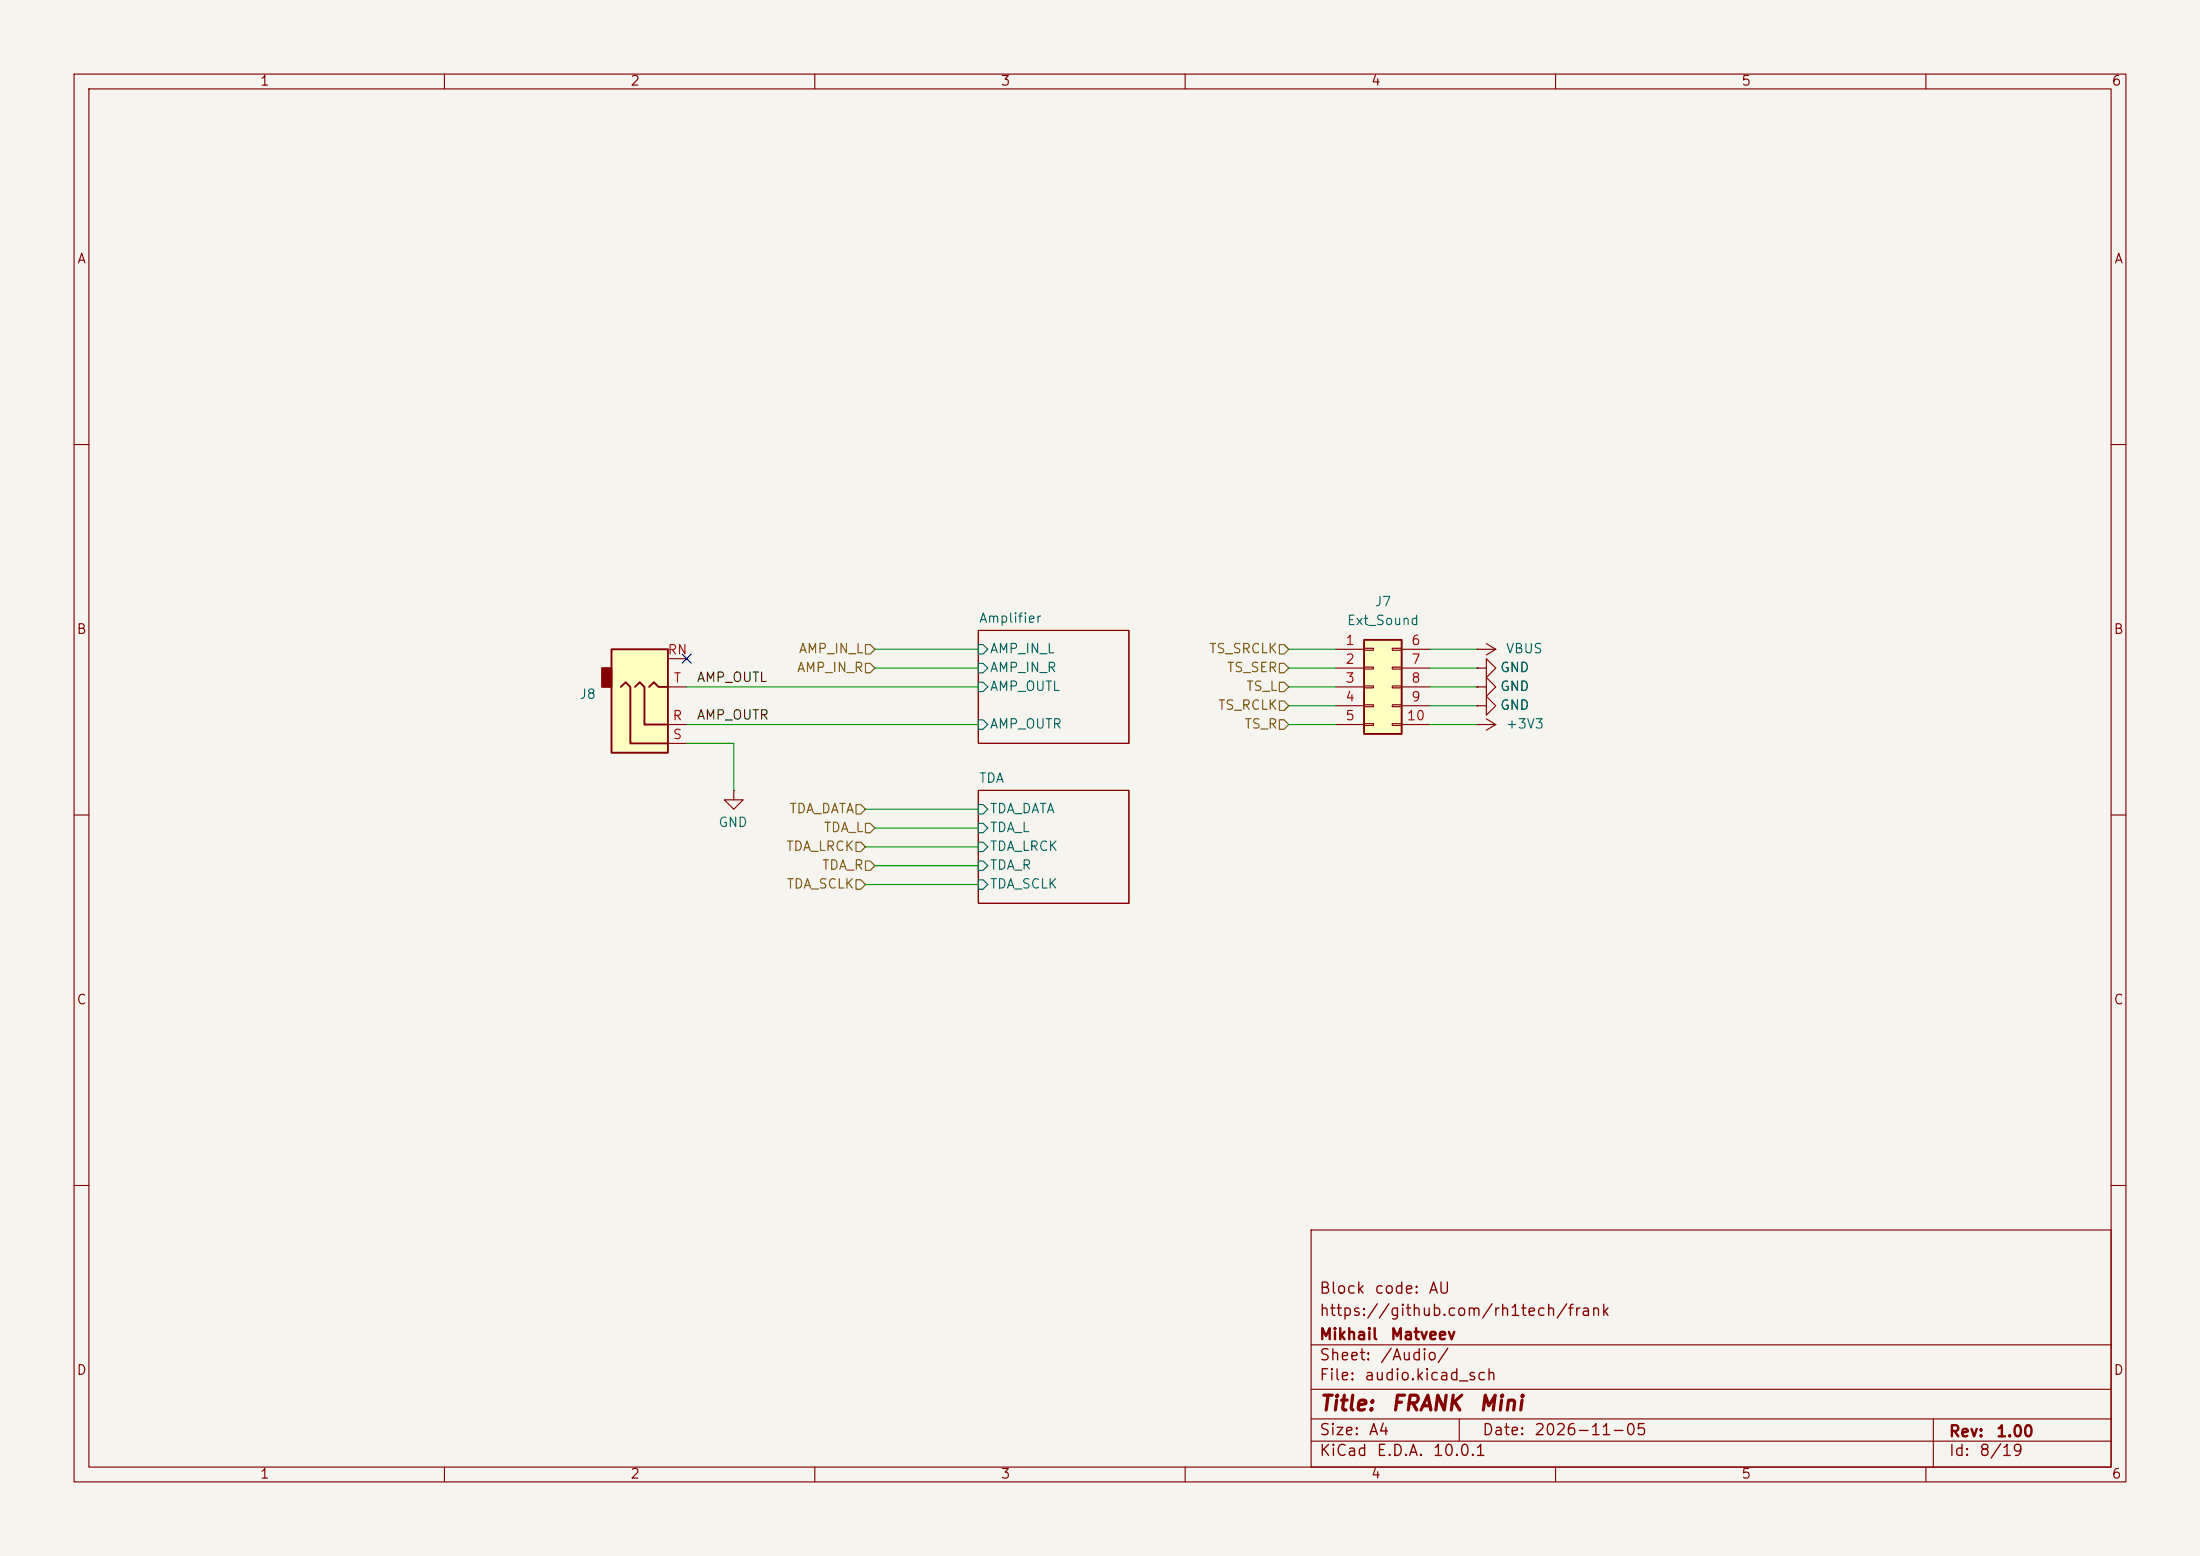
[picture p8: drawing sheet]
(kicad_sch
 (version 20260306)
 (generator "eeschema")
 (generator_version "10.0")
 (paper "A4")
 (title_block
  (title "${NAME}")
  (date "${DATE}")
  (rev "${VERSION}")
  (company "Mikhail Matveev")
  (comment 1 "https://github.com/rh1tech/frank")
  (comment 2 "Block code: AU"))
 (lib_symbols
  (symbol "FRANK:+3V3"
   (power global)
   (pin_numbers (hide yes))
   (pin_names
    (offset 0) (hide yes)) (exclude_from_sim no) (in_bom yes) (on_board yes)
   (in_pos_files yes)
   (duplicate_pin_numbers_are_jumpers no)
   (property "Reference" "#PWR" (at 0 -3.81 0) (show_name no) (do_not_autoplace no) (hide yes) (effects (font (size 1.27 1.27))))
   (property "Value" "+3V3" (at 0 3.556 0) (show_name no) (do_not_autoplace no) (effects (font (size 1.27 1.27))))
   (property "Footprint" "" (at 0 0 0) (show_name no) (do_not_autoplace no) (hide yes) (effects (font (size 1.27 1.27))))
   (property "Datasheet" "" (at 0 0 0) (show_name no) (do_not_autoplace no) (hide yes) (effects (font (size 1.27 1.27))))
   (property "Description" "Power symbol creates a global label with name \"+3V3\"" (at 0 0 0) (show_name no) (do_not_autoplace no) (hide yes) (effects (font (size 1.27 1.27))))
   (symbol "+3V3_0_1"
    (polyline (pts (xy -0.762 1.27) (xy 0 2.54)) (stroke (width 0) (type default)) (fill (type none)))
    (polyline (pts (xy 0 2.54) (xy 0.762 1.27)) (stroke (width 0) (type default)) (fill (type none)))
    (polyline (pts (xy 0 0) (xy 0 2.54)) (stroke (width 0) (type default)) (fill (type none))))
   (symbol "+3V3_1_1"
    (pin power_in line (at 0 0 90) (length 0) (name "" (effects (font (size 1.27 1.27)))) (number "1" (effects (font (size 1.27 1.27))))))
   (embedded_fonts no))
  (symbol "FRANK:AudioJack_3.5mm" (exclude_from_sim no) (in_bom yes) (on_board yes)
   (in_pos_files yes)
   (duplicate_pin_numbers_are_jumpers no)
   (property "Reference" "J12" (at -7.1119 -4.0097 0) (show_name no) (do_not_autoplace no) (effects (font (size 1.27 1.27)) (justify right)))
   (property "Value" "PJ-320D" (at 2.54 -11.43 0) (show_name no) (do_not_autoplace no) (hide yes) (effects (font (size 1.27 1.27)) (justify right)))
   (property "Footprint" "FRANK:AudioJack_3.5mm_PJ320D" (at 0 0 0) (show_name no) (do_not_autoplace no) (hide yes) (effects (font (size 1.27 1.27))))
   (property "Datasheet" "" (at 0 0 0) (show_name no) (do_not_autoplace no) (hide yes) (effects (font (size 1.27 1.27))))
   (property "Description" "" (at 0 0 0) (show_name no) (do_not_autoplace no) (hide yes) (effects (font (size 1.27 1.27))))
   (property "AliExpress" "https://www.aliexpress.com/item/4001158231104.html" (at 0 0 0) (show_name no) (do_not_autoplace no) (hide yes) (effects (font (size 1.27 1.27))))
   (property "Availability" "" (at 0 0 0) (show_name no) (do_not_autoplace no) (effects (font (size 1.27 1.27))))
   (property "Check_prices" "" (at 0 0 0) (show_name no) (do_not_autoplace no) (effects (font (size 1.27 1.27))))
   (property "Description_1" "" (at 0 0 0) (show_name no) (do_not_autoplace no) (effects (font (size 1.27 1.27))))
   (property "MF" "" (at 0 0 0) (show_name no) (do_not_autoplace no) (effects (font (size 1.27 1.27))))
   (property "MP" "" (at 0 0 0) (show_name no) (do_not_autoplace no) (effects (font (size 1.27 1.27))))
   (property "Package" "" (at 0 0 0) (show_name no) (do_not_autoplace no) (effects (font (size 1.27 1.27))))
   (property "Price" "" (at 0 0 0) (show_name no) (do_not_autoplace no) (effects (font (size 1.27 1.27))))
   (property "SnapEDA_Link" "" (at 0 0 0) (show_name no) (do_not_autoplace no) (effects (font (size 1.27 1.27))))
   (symbol "AudioJack_3.5mm_0_1"
    (rectangle (start -5.08 -5.08) (end -6.35 -7.62) (stroke (width 0.254) (type default)) (fill (type outline)))
    (polyline (pts (xy -1.905 -5.08) (xy -1.27 -5.715) (xy -0.635 -5.08) (xy -0.635 0) (xy 2.54 0)) (stroke (width 0.254) (type default)) (fill (type none)))
    (polyline (pts (xy 0 -5.08) (xy 0.635 -5.715) (xy 1.27 -5.08) (xy 2.54 -5.08)) (stroke (width 0.254) (type default)) (fill (type none)))
    (rectangle (start 2.54 3.81) (end -5.08 -10.16) (stroke (width 0.254) (type default)) (fill (type background)))
    (polyline (pts (xy 2.54 2.54) (xy -2.54 2.54) (xy -2.54 -5.08) (xy -3.175 -5.715) (xy -3.81 -5.08)) (stroke (width 0.254) (type default)) (fill (type none))))
   (symbol "AudioJack_3.5mm_1_1"
    (pin passive line (at 5.08 0 180) (length 2.54) (name "" (effects (font (size 1.27 1.27)))) (number "R" (effects (font (size 1.27 1.27)))))
    (pin passive line (at 5.08 -8.89 180) (length 2.54) (name "" (effects (font (size 1.27 1.27)))) (number "RN" (effects (font (size 1.27 1.27)))))
    (pin passive line (at 5.08 2.54 180) (length 2.54) (name "" (effects (font (size 1.27 1.27)))) (number "S" (effects (font (size 1.27 1.27)))))
    (pin passive line (at 5.08 -5.08 180) (length 2.54) (name "" (effects (font (size 1.27 1.27)))) (number "T" (effects (font (size 1.27 1.27))))))
   (embedded_fonts no))
  (symbol "FRANK:Conn_02x05_Top_Bottom"
   (pin_names
    (offset 1.016) (hide yes)) (exclude_from_sim no) (in_bom yes) (on_board yes)
   (in_pos_files yes)
   (duplicate_pin_numbers_are_jumpers no)
   (property "Reference" "J" (at 1.27 7.62 0) (show_name no) (do_not_autoplace no) (effects (font (size 1.27 1.27))))
   (property "Value" "Conn_02x05_Top_Bottom" (at 1.27 -7.62 0) (show_name no) (do_not_autoplace no) (effects (font (size 1.27 1.27))))
   (property "Footprint" "" (at 0 0 0) (show_name no) (do_not_autoplace no) (hide yes) (effects (font (size 1.27 1.27))))
   (property "Datasheet" "" (at 0 0 0) (show_name no) (do_not_autoplace no) (hide yes) (effects (font (size 1.27 1.27))))
   (property "Description" "Generic connector, double row, 02x05, top/bottom pin numbering scheme (row 1: 1...pins_per_row, row2: pins_per_row+1 ... num_pins), script generated (kicad-library-utils/schlib/autogen/connector/)" (at 0 0 0) (show_name no) (do_not_autoplace no) (hide yes) (effects (font (size 1.27 1.27))))
   (symbol "Conn_02x05_Top_Bottom_1_1"
    (rectangle (start -1.27 6.35) (end 3.81 -6.35) (stroke (width 0.254) (type default)) (fill (type background)))
    (rectangle (start -1.27 5.207) (end 0 4.953) (stroke (width 0.1524) (type default)) (fill (type none)))
    (rectangle (start -1.27 2.667) (end 0 2.413) (stroke (width 0.1524) (type default)) (fill (type none)))
    (rectangle (start -1.27 0.127) (end 0 -0.127) (stroke (width 0.1524) (type default)) (fill (type none)))
    (rectangle (start -1.27 -2.413) (end 0 -2.667) (stroke (width 0.1524) (type default)) (fill (type none)))
    (rectangle (start -1.27 -4.953) (end 0 -5.207) (stroke (width 0.1524) (type default)) (fill (type none)))
    (rectangle (start 3.81 5.207) (end 2.54 4.953) (stroke (width 0.1524) (type default)) (fill (type none)))
    (rectangle (start 3.81 2.667) (end 2.54 2.413) (stroke (width 0.1524) (type default)) (fill (type none)))
    (rectangle (start 3.81 0.127) (end 2.54 -0.127) (stroke (width 0.1524) (type default)) (fill (type none)))
    (rectangle (start 3.81 -2.413) (end 2.54 -2.667) (stroke (width 0.1524) (type default)) (fill (type none)))
    (rectangle (start 3.81 -4.953) (end 2.54 -5.207) (stroke (width 0.1524) (type default)) (fill (type none)))
    (pin passive line (at -5.08 5.08 0) (length 3.81) (name "Pin_1" (effects (font (size 1.27 1.27)))) (number "1" (effects (font (size 1.27 1.27)))))
    (pin passive line (at -5.08 2.54 0) (length 3.81) (name "Pin_2" (effects (font (size 1.27 1.27)))) (number "2" (effects (font (size 1.27 1.27)))))
    (pin passive line (at -5.08 0 0) (length 3.81) (name "Pin_3" (effects (font (size 1.27 1.27)))) (number "3" (effects (font (size 1.27 1.27)))))
    (pin passive line (at -5.08 -2.54 0) (length 3.81) (name "Pin_4" (effects (font (size 1.27 1.27)))) (number "4" (effects (font (size 1.27 1.27)))))
    (pin passive line (at -5.08 -5.08 0) (length 3.81) (name "Pin_5" (effects (font (size 1.27 1.27)))) (number "5" (effects (font (size 1.27 1.27)))))
    (pin passive line (at 7.62 5.08 180) (length 3.81) (name "Pin_6" (effects (font (size 1.27 1.27)))) (number "6" (effects (font (size 1.27 1.27)))))
    (pin passive line (at 7.62 2.54 180) (length 3.81) (name "Pin_7" (effects (font (size 1.27 1.27)))) (number "7" (effects (font (size 1.27 1.27)))))
    (pin passive line (at 7.62 0 180) (length 3.81) (name "Pin_8" (effects (font (size 1.27 1.27)))) (number "8" (effects (font (size 1.27 1.27)))))
    (pin passive line (at 7.62 -2.54 180) (length 3.81) (name "Pin_9" (effects (font (size 1.27 1.27)))) (number "9" (effects (font (size 1.27 1.27)))))
    (pin passive line (at 7.62 -5.08 180) (length 3.81) (name "Pin_10" (effects (font (size 1.27 1.27)))) (number "10" (effects (font (size 1.27 1.27))))))
   (embedded_fonts no))
  (symbol "FRANK:GND"
   (power global)
   (pin_numbers (hide yes))
   (pin_names
    (offset 0) (hide yes)) (exclude_from_sim no) (in_bom yes) (on_board yes)
   (in_pos_files yes)
   (duplicate_pin_numbers_are_jumpers no)
   (property "Reference" "#PWR" (at 0 -6.35 0) (show_name no) (do_not_autoplace no) (hide yes) (effects (font (size 1.27 1.27))))
   (property "Value" "GND" (at 0 -3.81 0) (show_name no) (do_not_autoplace no) (effects (font (size 1.27 1.27))))
   (property "Footprint" "" (at 0 0 0) (show_name no) (do_not_autoplace no) (hide yes) (effects (font (size 1.27 1.27))))
   (property "Datasheet" "" (at 0 0 0) (show_name no) (do_not_autoplace no) (hide yes) (effects (font (size 1.27 1.27))))
   (property "Description" "Power symbol creates a global label with name \"GND\" , ground" (at 0 0 0) (show_name no) (do_not_autoplace no) (hide yes) (effects (font (size 1.27 1.27))))
   (symbol "GND_0_1"
    (polyline (pts (xy 0 0) (xy 0 -1.27) (xy 1.27 -1.27) (xy 0 -2.54) (xy -1.27 -1.27) (xy 0 -1.27)) (stroke (width 0) (type default)) (fill (type none))))
   (symbol "GND_1_1"
    (pin power_in line (at 0 0 270) (length 0) (name "" (effects (font (size 1.27 1.27)))) (number "1" (effects (font (size 1.27 1.27))))))
   (embedded_fonts no))
  (symbol "FRANK:VBUS"
   (power global)
   (pin_numbers (hide yes))
   (pin_names
    (offset 0) (hide yes)) (exclude_from_sim no) (in_bom yes) (on_board yes)
   (in_pos_files yes)
   (duplicate_pin_numbers_are_jumpers no)
   (property "Reference" "#PWR" (at 0 -3.81 0) (show_name no) (do_not_autoplace no) (hide yes) (effects (font (size 1.27 1.27))))
   (property "Value" "VBUS" (at 0 3.556 0) (show_name no) (do_not_autoplace no) (effects (font (size 1.27 1.27))))
   (property "Footprint" "" (at 0 0 0) (show_name no) (do_not_autoplace no) (hide yes) (effects (font (size 1.27 1.27))))
   (property "Datasheet" "" (at 0 0 0) (show_name no) (do_not_autoplace no) (hide yes) (effects (font (size 1.27 1.27))))
   (property "Description" "Power symbol creates a global label with name \"VBUS\"" (at 0 0 0) (show_name no) (do_not_autoplace no) (hide yes) (effects (font (size 1.27 1.27))))
   (symbol "VBUS_0_1"
    (polyline (pts (xy -0.762 1.27) (xy 0 2.54)) (stroke (width 0) (type default)) (fill (type none)))
    (polyline (pts (xy 0 2.54) (xy 0.762 1.27)) (stroke (width 0) (type default)) (fill (type none)))
    (polyline (pts (xy 0 0) (xy 0 2.54)) (stroke (width 0) (type default)) (fill (type none))))
   (symbol "VBUS_1_1"
    (pin power_in line (at 0 0 90) (length 0) (name "" (effects (font (size 1.27 1.27)))) (number "1" (effects (font (size 1.27 1.27))))))
   (embedded_fonts no)))
 (no_connect
  (at 92.71 88.9))
 (wire
  (pts (xy 92.71 97.79) (xy 132.08 97.79))
  (stroke (width 0) (type default)))
 (wire
  (pts (xy 118.11 116.84) (xy 132.08 116.84))
  (stroke (width 0) (type default)))
 (wire
  (pts (xy 199.39 92.71) (xy 193.04 92.71))
  (stroke (width 0) (type default)))
 (wire
  (pts (xy 173.99 95.25) (xy 180.34 95.25))
  (stroke (width 0) (type default)))
 (wire
  (pts (xy 173.99 90.17) (xy 180.34 90.17))
  (stroke (width 0) (type default)))
 (wire
  (pts (xy 116.84 114.3) (xy 132.08 114.3))
  (stroke (width 0) (type default)))
 (wire
  (pts (xy 118.11 111.76) (xy 132.08 111.76))
  (stroke (width 0) (type default)))
 (wire
  (pts (xy 116.84 119.38) (xy 132.08 119.38))
  (stroke (width 0) (type default)))
 (wire
  (pts (xy 92.71 92.71) (xy 132.08 92.71))
  (stroke (width 0) (type default)))
 (wire
  (pts (xy 92.71 100.33) (xy 99.06 100.33))
  (stroke (width 0) (type default)))
 (wire
  (pts (xy 116.84 109.22) (xy 132.08 109.22))
  (stroke (width 0) (type default)))
 (wire
  (pts (xy 118.11 90.17) (xy 132.08 90.17))
  (stroke (width 0) (type default)))
 (wire
  (pts (xy 118.11 87.63) (xy 132.08 87.63))
  (stroke (width 0) (type default)))
 (wire
  (pts (xy 199.39 87.63) (xy 193.04 87.63))
  (stroke (width 0) (type default)))
 (wire
  (pts (xy 173.99 87.63) (xy 180.34 87.63))
  (stroke (width 0) (type default)))
 (wire
  (pts (xy 173.99 97.79) (xy 180.34 97.79))
  (stroke (width 0) (type default)))
 (wire
  (pts (xy 199.39 95.25) (xy 193.04 95.25))
  (stroke (width 0) (type default)))
 (wire
  (pts (xy 99.06 100.33) (xy 99.06 106.68))
  (stroke (width 0) (type default)))
 (wire
  (pts (xy 199.39 90.17) (xy 193.04 90.17))
  (stroke (width 0) (type default)))
 (wire
  (pts (xy 173.99 92.71) (xy 180.34 92.71))
  (stroke (width 0) (type default)))
 (wire
  (pts (xy 199.39 97.79) (xy 193.04 97.79))
  (stroke (width 0) (type default)))
 (label "AMP_OUTR"
  (at 93.98 97.79 0)
  (effects (font (size 1.27 1.27)) (justify left bottom)))
 (label "AMP_OUTL"
  (at 93.98 92.71 0)
  (effects (font (size 1.27 1.27)) (justify left bottom)))
 (hierarchical_label "AMP_IN_R"
  (shape input)
  (at 118.11 90.17 180)
  (effects (font (size 1.27 1.27)) (justify right)))
 (hierarchical_label "TDA_R"
  (shape input)
  (at 118.11 116.84 180)
  (effects (font (size 1.27 1.27)) (justify right)))
 (hierarchical_label "TS_RCLK"
  (shape input)
  (at 173.99 95.25 180)
  (effects (font (size 1.27 1.27)) (justify right)))
 (hierarchical_label "TS_SER"
  (shape input)
  (at 173.99 90.17 180)
  (effects (font (size 1.27 1.27)) (justify right)))
 (hierarchical_label "TDA_SCLK"
  (shape input)
  (at 116.84 119.38 180)
  (effects (font (size 1.27 1.27)) (justify right)))
 (hierarchical_label "TDA_DATA"
  (shape input)
  (at 116.84 109.22 180)
  (effects (font (size 1.27 1.27)) (justify right)))
 (hierarchical_label "TDA_LRCK"
  (shape input)
  (at 116.84 114.3 180)
  (effects (font (size 1.27 1.27)) (justify right)))
 (hierarchical_label "AMP_IN_L"
  (shape input)
  (at 118.11 87.63 180)
  (effects (font (size 1.27 1.27)) (justify right)))
 (hierarchical_label "TDA_L"
  (shape input)
  (at 118.11 111.76 180)
  (effects (font (size 1.27 1.27)) (justify right)))
 (hierarchical_label "TS_SRCLK"
  (shape input)
  (at 173.99 87.63 180)
  (effects (font (size 1.27 1.27)) (justify right)))
 (hierarchical_label "TS_L"
  (shape input)
  (at 173.99 92.71 180)
  (effects (font (size 1.27 1.27)) (justify right)))
 (hierarchical_label "TS_R"
  (shape input)
  (at 173.99 97.79 180)
  (effects (font (size 1.27 1.27)) (justify right)))
 (symbol
  (lib_id "FRANK:GND")
  (at 199.39 95.25 90)
  (unit 1)
  (body_style 1)
  (exclude_from_sim no)
  (in_bom yes)
  (on_board yes)
  (in_pos_files yes)
  (dnp no)
  (property "Reference" "#PWR095" (at 205.74 95.25 0) (hide yes) (show_name no) (do_not_autoplace no) (effects (font (size 1.27 1.27))))
  (property "Value" "GND" (at 204.47 95.25 90) (show_name no) (do_not_autoplace no) (effects (font (size 1.27 1.27))))
  (property "Footprint" "" (at 199.39 95.25 0) (hide yes) (show_name no) (do_not_autoplace no) (effects (font (size 1.27 1.27))))
  (property "Datasheet" "" (at 199.39 95.25 0) (hide yes) (show_name no) (do_not_autoplace no) (effects (font (size 1.27 1.27))))
  (property "Description" "Power symbol creates a global label with name \"GND\" , ground" (at 199.39 95.25 0) (hide yes) (show_name no) (do_not_autoplace no) (effects (font (size 1.27 1.27))))
  (pin "1"))
 (symbol
  (lib_id "FRANK:GND")
  (at 99.06 106.68 0)
  (mirror y)
  (unit 1)
  (body_style 1)
  (exclude_from_sim no)
  (in_bom yes)
  (on_board yes)
  (in_pos_files yes)
  (dnp no)
  (property "Reference" "#PWR097" (at 99.06 113.03 0) (hide yes) (show_name no) (do_not_autoplace no) (effects (font (size 1.27 1.27))))
  (property "Value" "GND" (at 98.933 111.0742 0) (show_name no) (do_not_autoplace no) (effects (font (size 1.27 1.27))))
  (property "Footprint" "" (at 99.06 106.68 0) (hide yes) (show_name no) (do_not_autoplace no) (effects (font (size 1.27 1.27))))
  (property "Datasheet" "" (at 99.06 106.68 0) (hide yes) (show_name no) (do_not_autoplace no) (effects (font (size 1.27 1.27))))
  (property "Description" "Power symbol creates a global label with name \"GND\" , ground" (at 99.06 106.68 0) (hide yes) (show_name no) (do_not_autoplace no) (effects (font (size 1.27 1.27))))
  (pin "1"))
 (symbol
  (lib_id "FRANK:AudioJack_3.5mm")
  (at 87.63 97.79 0)
  (mirror x)
  (unit 1)
  (body_style 1)
  (exclude_from_sim no)
  (in_bom yes)
  (on_board yes)
  (in_pos_files yes)
  (dnp no)
  (property "Reference" "J8" (at 80.5181 93.7803 0) (show_name no) (do_not_autoplace no) (effects (font (size 1.27 1.27)) (justify right)))
  (property "Value" "PJ-320D" (at 90.17 86.36 0) (hide yes) (show_name no) (do_not_autoplace no) (effects (font (size 1.27 1.27)) (justify right)))
  (property "Footprint" "FRANK:AudioJack_3.5mm_PJ320D_AudioOut" (at 87.63 97.79 0) (hide yes) (show_name no) (do_not_autoplace no) (effects (font (size 1.27 1.27))))
  (property "Datasheet" "" (at 87.63 97.79 0) (hide yes) (show_name no) (do_not_autoplace no) (effects (font (size 1.27 1.27))))
  (property "Description" "" (at 87.63 97.79 0) (hide yes) (show_name no) (do_not_autoplace no) (effects (font (size 1.27 1.27))))
  (property "AliExpress" "https://www.aliexpress.com/item/4001158231104.html" (at 87.63 97.79 0) (hide yes) (show_name no) (do_not_autoplace no) (effects (font (size 1.27 1.27))))
  (property "Availability" "" (at 87.63 97.79 0) (show_name no) (do_not_autoplace no) (effects (font (size 1.27 1.27))))
  (property "Check_prices" "" (at 87.63 97.79 0) (show_name no) (do_not_autoplace no) (effects (font (size 1.27 1.27))))
  (property "Description_1" "" (at 87.63 97.79 0) (show_name no) (do_not_autoplace no) (effects (font (size 1.27 1.27))))
  (property "MF" "" (at 87.63 97.79 0) (show_name no) (do_not_autoplace no) (effects (font (size 1.27 1.27))))
  (property "MP" "" (at 87.63 97.79 0) (show_name no) (do_not_autoplace no) (effects (font (size 1.27 1.27))))
  (property "Package" "" (at 87.63 97.79 0) (show_name no) (do_not_autoplace no) (effects (font (size 1.27 1.27))))
  (property "Price" "" (at 87.63 97.79 0) (show_name no) (do_not_autoplace no) (effects (font (size 1.27 1.27))))
  (property "SnapEDA_Link" "" (at 87.63 97.79 0) (show_name no) (do_not_autoplace no) (effects (font (size 1.27 1.27))))
  (pin "R")
  (pin "S")
  (pin "T")
  (pin "RN"))
 (symbol
  (lib_id "FRANK:GND")
  (at 199.39 92.71 90)
  (unit 1)
  (body_style 1)
  (exclude_from_sim no)
  (in_bom yes)
  (on_board yes)
  (in_pos_files yes)
  (dnp no)
  (property "Reference" "#PWR094" (at 205.74 92.71 0) (hide yes) (show_name no) (do_not_autoplace no) (effects (font (size 1.27 1.27))))
  (property "Value" "GND" (at 204.47 92.71 90) (show_name no) (do_not_autoplace no) (effects (font (size 1.27 1.27))))
  (property "Footprint" "" (at 199.39 92.71 0) (hide yes) (show_name no) (do_not_autoplace no) (effects (font (size 1.27 1.27))))
  (property "Datasheet" "" (at 199.39 92.71 0) (hide yes) (show_name no) (do_not_autoplace no) (effects (font (size 1.27 1.27))))
  (property "Description" "Power symbol creates a global label with name \"GND\" , ground" (at 199.39 92.71 0) (hide yes) (show_name no) (do_not_autoplace no) (effects (font (size 1.27 1.27))))
  (pin "1"))
 (symbol
  (lib_id "FRANK:GND")
  (at 199.39 90.17 90)
  (unit 1)
  (body_style 1)
  (exclude_from_sim no)
  (in_bom yes)
  (on_board yes)
  (in_pos_files yes)
  (dnp no)
  (property "Reference" "#PWR093" (at 205.74 90.17 0) (hide yes) (show_name no) (do_not_autoplace no) (effects (font (size 1.27 1.27))))
  (property "Value" "GND" (at 204.47 90.17 90) (show_name no) (do_not_autoplace no) (effects (font (size 1.27 1.27))))
  (property "Footprint" "" (at 199.39 90.17 0) (hide yes) (show_name no) (do_not_autoplace no) (effects (font (size 1.27 1.27))))
  (property "Datasheet" "" (at 199.39 90.17 0) (hide yes) (show_name no) (do_not_autoplace no) (effects (font (size 1.27 1.27))))
  (property "Description" "Power symbol creates a global label with name \"GND\" , ground" (at 199.39 90.17 0) (hide yes) (show_name no) (do_not_autoplace no) (effects (font (size 1.27 1.27))))
  (pin "1"))
 (symbol
  (lib_id "FRANK:+3V3")
  (at 199.39 97.79 270)
  (unit 1)
  (body_style 1)
  (exclude_from_sim no)
  (in_bom yes)
  (on_board yes)
  (in_pos_files yes)
  (dnp no)
  (fields_autoplaced yes)
  (property "Reference" "#PWR096" (at 195.58 97.79 0) (hide yes) (show_name no) (do_not_autoplace no) (effects (font (size 1.27 1.27))))
  (property "Value" "+3V3" (at 203.2 97.7899 90) (show_name no) (do_not_autoplace no) (effects (font (size 1.27 1.27)) (justify left)))
  (property "Footprint" "" (at 199.39 97.79 0) (hide yes) (show_name no) (do_not_autoplace no) (effects (font (size 1.27 1.27))))
  (property "Datasheet" "" (at 199.39 97.79 0) (hide yes) (show_name no) (do_not_autoplace no) (effects (font (size 1.27 1.27))))
  (property "Description" "Power symbol creates a global label with name \"+3V3\"" (at 199.39 97.79 0) (hide yes) (show_name no) (do_not_autoplace no) (effects (font (size 1.27 1.27))))
  (pin "1"))
 (symbol
  (lib_id "FRANK:VBUS")
  (at 199.39 87.63 270)
  (unit 1)
  (body_style 1)
  (exclude_from_sim no)
  (in_bom yes)
  (on_board yes)
  (in_pos_files yes)
  (dnp no)
  (fields_autoplaced yes)
  (property "Reference" "#PWR092" (at 195.58 87.63 0) (hide yes) (show_name no) (do_not_autoplace no) (effects (font (size 1.27 1.27))))
  (property "Value" "VBUS" (at 203.2 87.6299 90) (show_name no) (do_not_autoplace no) (effects (font (size 1.27 1.27)) (justify left)))
  (property "Footprint" "" (at 199.39 87.63 0) (hide yes) (show_name no) (do_not_autoplace no) (effects (font (size 1.27 1.27))))
  (property "Datasheet" "" (at 199.39 87.63 0) (hide yes) (show_name no) (do_not_autoplace no) (effects (font (size 1.27 1.27))))
  (property "Description" "Power symbol creates a global label with name \"VBUS\"" (at 199.39 87.63 0) (hide yes) (show_name no) (do_not_autoplace no) (effects (font (size 1.27 1.27))))
  (pin "1"))
 (symbol
  (lib_id "FRANK:Conn_02x05_Top_Bottom")
  (at 185.42 92.71 0)
  (unit 1)
  (body_style 1)
  (exclude_from_sim no)
  (in_bom yes)
  (on_board yes)
  (in_pos_files yes)
  (dnp no)
  (fields_autoplaced yes)
  (property "Reference" "J7" (at 186.69 81.28 0) (show_name no) (do_not_autoplace no) (effects (font (size 1.27 1.27))))
  (property "Value" "Ext_Sound" (at 186.69 83.82 0) (show_name no) (do_not_autoplace no) (effects (font (size 1.27 1.27))))
  (property "Footprint" "FRANK:IDC-Header_2x05_P2.54mm_Vertical" (at 185.42 92.71 0) (hide yes) (show_name no) (do_not_autoplace no) (effects (font (size 1.27 1.27))))
  (property "Datasheet" "" (at 185.42 92.71 0) (hide yes) (show_name no) (do_not_autoplace no) (effects (font (size 1.27 1.27))))
  (property "Description" "Generic connector, double row, 02x05, top/bottom pin numbering scheme (row 1: 1...pins_per_row, row2: pins_per_row+1 ... num_pins), script generated (kicad-library-utils/schlib/autogen/connector/)" (at 185.42 92.71 0) (hide yes) (show_name no) (do_not_autoplace no) (effects (font (size 1.27 1.27))))
  (pin "6")
  (pin "2")
  (pin "8")
  (pin "10")
  (pin "7")
  (pin "1")
  (pin "5")
  (pin "3")
  (pin "4")
  (pin "9"))
 (sheet
  (at 132.08 106.68)
  (size 20.32 15.24)
  (exclude_from_sim no)
  (in_bom yes)
  (on_board yes)
  (dnp no)
  (fields_autoplaced yes)
  (stroke (width 0.1524) (type solid))
  (fill (color 0 0 0 0))
  (property "Sheetname" "TDA" (at 132.08 105.9684 0) (show_name no) (do_not_autoplace no) (effects (font (size 1.27 1.27)) (justify left bottom)))
  (property "Sheetfile" "tda.kicad_sch" (at 132.08 122.5046 0) (hide yes) (show_name no) (do_not_autoplace no) (effects (font (size 1.27 1.27)) (justify left top)))
  (pin "TDA_DATA" input (at 132.08 109.22 180) (effects (font (size 1.27 1.27)) (justify left)))
  (pin "TDA_L" input (at 132.08 111.76 180) (effects (font (size 1.27 1.27)) (justify left)))
  (pin "TDA_LRCK" input (at 132.08 114.3 180) (effects (font (size 1.27 1.27)) (justify left)))
  (pin "TDA_R" input (at 132.08 116.84 180) (effects (font (size 1.27 1.27)) (justify left)))
  (pin "TDA_SCLK" input (at 132.08 119.38 180) (effects (font (size 1.27 1.27)) (justify left))))
 (sheet
  (at 132.08 85.09)
  (size 20.32 15.24)
  (exclude_from_sim no)
  (in_bom yes)
  (on_board yes)
  (dnp no)
  (fields_autoplaced yes)
  (stroke (width 0.1524) (type solid))
  (fill (color 0 0 0 0))
  (property "Sheetname" "Amplifier" (at 132.08 84.3784 0) (show_name no) (do_not_autoplace no) (effects (font (size 1.27 1.27)) (justify left bottom)))
  (property "Sheetfile" "amp.kicad_sch" (at 132.08 100.9146 0) (hide yes) (show_name no) (do_not_autoplace no) (effects (font (size 1.27 1.27)) (justify left top)))
  (pin "AMP_IN_L" input (at 132.08 87.63 180) (effects (font (size 1.27 1.27)) (justify left)))
  (pin "AMP_IN_R" input (at 132.08 90.17 180) (effects (font (size 1.27 1.27)) (justify left)))
  (pin "AMP_OUTL" input (at 132.08 92.71 180) (effects (font (size 1.27 1.27)) (justify left)))
  (pin "AMP_OUTR" input (at 132.08 97.79 180) (effects (font (size 1.27 1.27)) (justify left)))))
